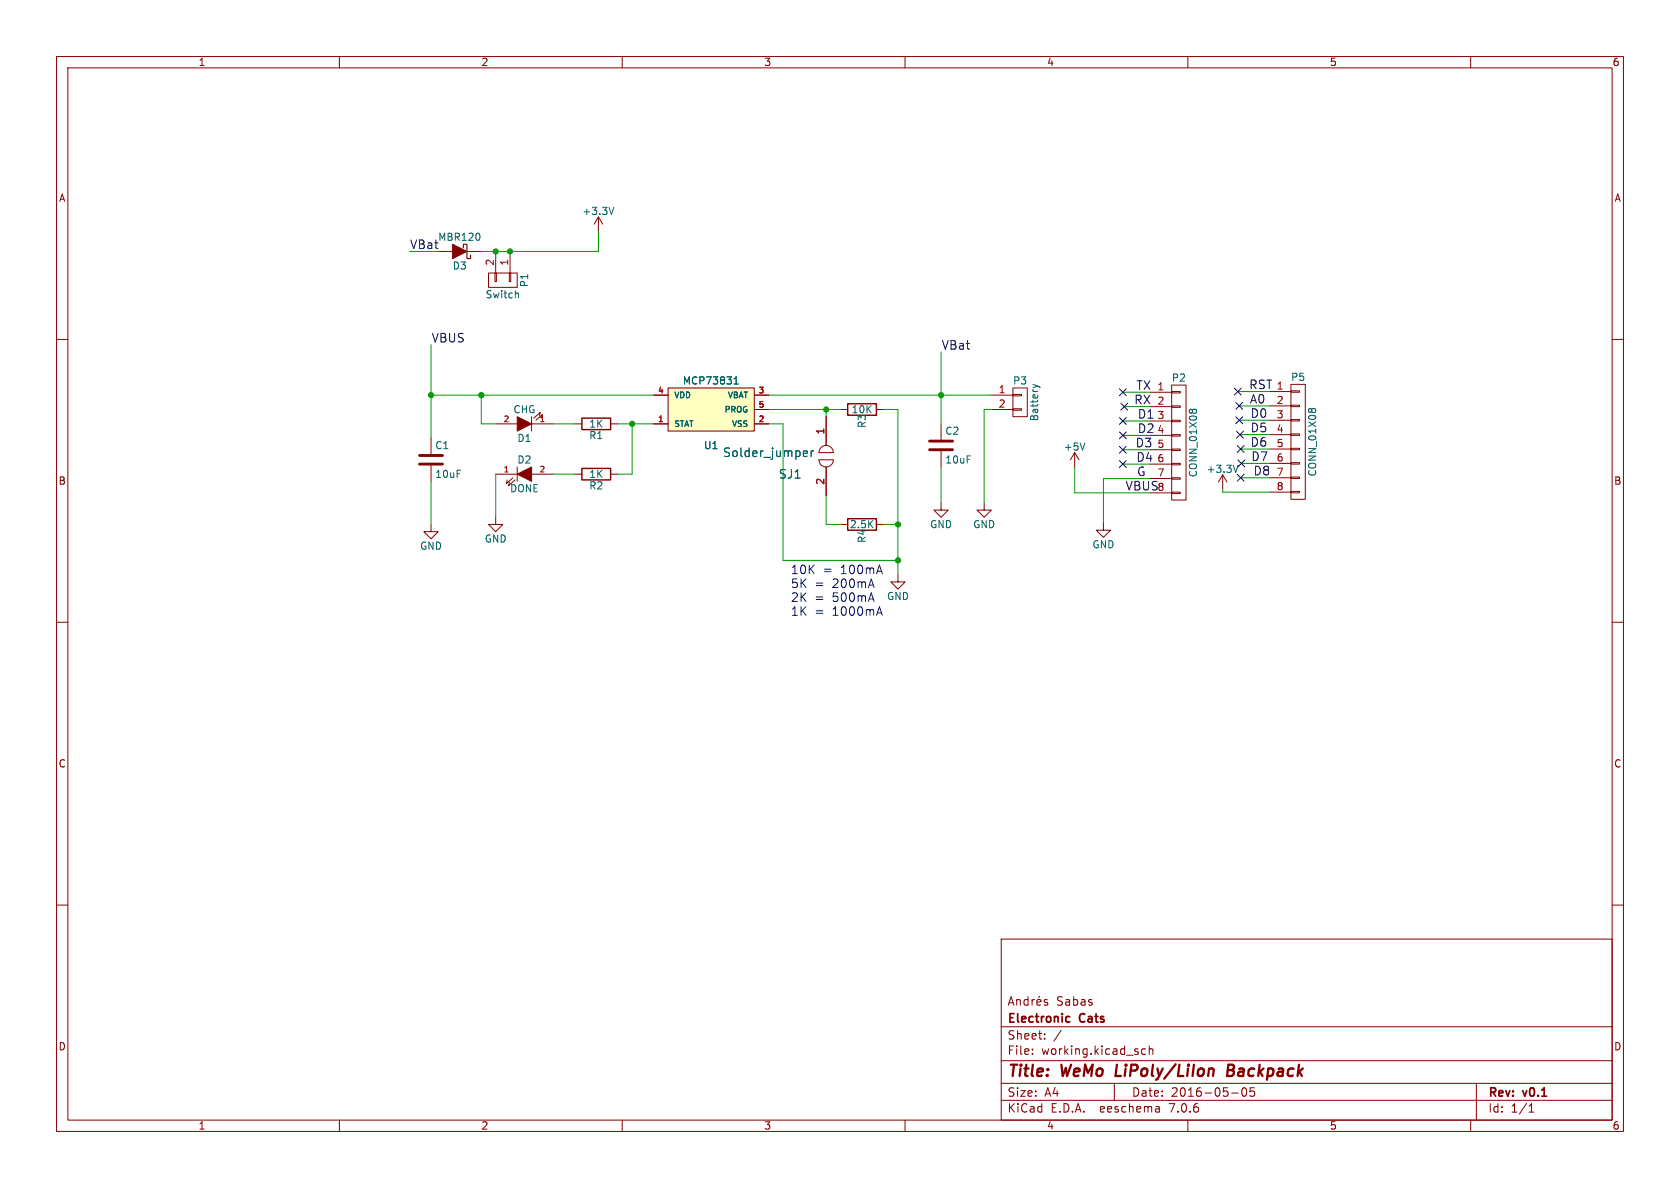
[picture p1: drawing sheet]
(kicad_sch (version 20230121) (generator eeschema)

 (paper "A4")

 (title_block
  (title "WeMo LiPoly/LiIon Backpack")
  (date "2016-05-05")
  (rev "v0.1")
  (company "Electronic Cats")
  (comment 1 "Andrés Sabas"))

 (lib_symbols
  (symbol "BackpackLipoWemo-rescue:+3.3V" (power) (pin_names (offset 0)) (in_bom yes) (on_board yes)
   (property "Reference" "#PWR" (at 0 -3.81 0) (effects (font (size 1.27 1.27)) hide))
   (property "Value" "+3.3V" (at 0 3.556 0) (effects (font (size 1.27 1.27))))
   (property "Footprint" "" (at 0 0 0) (effects (font (size 1.27 1.27))))
   (property "Datasheet" "" (at 0 0 0) (effects (font (size 1.27 1.27))))
   (symbol "+3.3V_0_1"
    (polyline (pts (xy -0.762 1.27) (xy 0 2.54)) (stroke (width 0) (type solid)) (fill (type none)))
    (polyline (pts (xy 0 0) (xy 0 2.54)) (stroke (width 0) (type solid)) (fill (type none)))
    (polyline (pts (xy 0 2.54) (xy 0.762 1.27)) (stroke (width 0) (type solid)) (fill (type none))))
   (symbol "+3.3V_1_1"
    (pin power_in line (at 0 0 90) (length 0) hide (name "+3V3" (effects (font (size 1.27 1.27)))) (number "1" (effects (font (size 1.27 1.27)))))))
  (symbol "BackpackLipoWemo-rescue:+5V" (power) (pin_names (offset 0)) (in_bom yes) (on_board yes)
   (property "Reference" "#PWR" (at 0 -3.81 0) (effects (font (size 1.27 1.27)) hide))
   (property "Value" "+5V" (at 0 3.556 0) (effects (font (size 1.27 1.27))))
   (property "Footprint" "" (at 0 0 0) (effects (font (size 1.27 1.27))))
   (property "Datasheet" "" (at 0 0 0) (effects (font (size 1.27 1.27))))
   (symbol "+5V_0_1"
    (polyline (pts (xy -0.762 1.27) (xy 0 2.54)) (stroke (width 0) (type solid)) (fill (type none)))
    (polyline (pts (xy 0 0) (xy 0 2.54)) (stroke (width 0) (type solid)) (fill (type none)))
    (polyline (pts (xy 0 2.54) (xy 0.762 1.27)) (stroke (width 0) (type solid)) (fill (type none))))
   (symbol "+5V_1_1"
    (pin power_in line (at 0 0 90) (length 0) hide (name "+5V" (effects (font (size 1.27 1.27)))) (number "1" (effects (font (size 1.27 1.27)))))))
  (symbol "BackpackLipoWemo-rescue:C" (pin_numbers hide) (pin_names (offset 0.254)) (in_bom yes) (on_board yes)
   (property "Reference" "C" (at 0.635 2.54 0) (effects (font (size 1.27 1.27)) (justify left)))
   (property "Value" "C" (at 0.635 -2.54 0) (effects (font (size 1.27 1.27)) (justify left)))
   (property "Footprint" "" (at 0.9652 -3.81 0) (effects (font (size 1.27 1.27))))
   (property "Datasheet" "" (at 0 0 0) (effects (font (size 1.27 1.27))))
   (symbol "C_0_1"
    (polyline (pts (xy -2.032 -0.762) (xy 2.032 -0.762)) (stroke (width 0.508) (type solid)) (fill (type none)))
    (polyline (pts (xy -2.032 0.762) (xy 2.032 0.762)) (stroke (width 0.508) (type solid)) (fill (type none))))
   (symbol "C_1_1"
    (pin passive line (at 0 3.81 270) (length 2.794) (name "~" (effects (font (size 1.016 1.016)))) (number "1" (effects (font (size 1.016 1.016)))))
    (pin passive line (at 0 -3.81 90) (length 2.794) (name "~" (effects (font (size 1.016 1.016)))) (number "2" (effects (font (size 1.016 1.016)))))))
  (symbol "BackpackLipoWemo-rescue:CONN_01X02" (pin_names (offset 1.016) hide) (in_bom yes) (on_board yes)
   (property "Reference" "P" (at 0 3.81 0) (effects (font (size 1.27 1.27))))
   (property "Value" "CONN_01X02" (at 2.54 0 90) (effects (font (size 1.27 1.27))))
   (property "Footprint" "" (at 0 0 0) (effects (font (size 1.27 1.27))))
   (property "Datasheet" "" (at 0 0 0) (effects (font (size 1.27 1.27))))
   (symbol "CONN_01X02_0_1"
    (rectangle (start -1.27 -1.143) (end 0.254 -1.397) (stroke (width 0) (type solid)) (fill (type none)))
    (rectangle (start -1.27 1.397) (end 0.254 1.143) (stroke (width 0) (type solid)) (fill (type none)))
    (rectangle (start -1.27 2.54) (end 1.27 -2.54) (stroke (width 0) (type solid)) (fill (type none))))
   (symbol "CONN_01X02_1_1"
    (pin passive line (at -5.08 1.27 0) (length 3.81) (name "P1" (effects (font (size 1.27 1.27)))) (number "1" (effects (font (size 1.27 1.27)))))
    (pin passive line (at -5.08 -1.27 0) (length 3.81) (name "P2" (effects (font (size 1.27 1.27)))) (number "2" (effects (font (size 1.27 1.27)))))))
  (symbol "BackpackLipoWemo-rescue:CONN_01X08" (pin_names (offset 1.016) hide) (in_bom yes) (on_board yes)
   (property "Reference" "P" (at 0 11.43 0) (effects (font (size 1.27 1.27))))
   (property "Value" "CONN_01X08" (at 2.54 0 90) (effects (font (size 1.27 1.27))))
   (property "Footprint" "" (at 0 0 0) (effects (font (size 1.27 1.27))))
   (property "Datasheet" "" (at 0 0 0) (effects (font (size 1.27 1.27))))
   (symbol "CONN_01X08_0_1"
    (rectangle (start -1.27 -10.16) (end 1.27 10.16) (stroke (width 0) (type solid)) (fill (type none)))
    (rectangle (start -1.27 -8.763) (end 0.254 -9.017) (stroke (width 0) (type solid)) (fill (type none)))
    (rectangle (start -1.27 -6.223) (end 0.254 -6.477) (stroke (width 0) (type solid)) (fill (type none)))
    (rectangle (start -1.27 -3.683) (end 0.254 -3.937) (stroke (width 0) (type solid)) (fill (type none)))
    (rectangle (start -1.27 -1.143) (end 0.254 -1.397) (stroke (width 0) (type solid)) (fill (type none)))
    (rectangle (start -1.27 1.397) (end 0.254 1.143) (stroke (width 0) (type solid)) (fill (type none)))
    (rectangle (start -1.27 3.937) (end 0.254 3.683) (stroke (width 0) (type solid)) (fill (type none)))
    (rectangle (start -1.27 6.477) (end 0.254 6.223) (stroke (width 0) (type solid)) (fill (type none)))
    (rectangle (start -1.27 9.017) (end 0.254 8.763) (stroke (width 0) (type solid)) (fill (type none))))
   (symbol "CONN_01X08_1_1"
    (pin passive line (at -5.08 8.89 0) (length 3.81) (name "P1" (effects (font (size 1.27 1.27)))) (number "1" (effects (font (size 1.27 1.27)))))
    (pin passive line (at -5.08 6.35 0) (length 3.81) (name "P2" (effects (font (size 1.27 1.27)))) (number "2" (effects (font (size 1.27 1.27)))))
    (pin passive line (at -5.08 3.81 0) (length 3.81) (name "P3" (effects (font (size 1.27 1.27)))) (number "3" (effects (font (size 1.27 1.27)))))
    (pin passive line (at -5.08 1.27 0) (length 3.81) (name "P4" (effects (font (size 1.27 1.27)))) (number "4" (effects (font (size 1.27 1.27)))))
    (pin passive line (at -5.08 -1.27 0) (length 3.81) (name "P5" (effects (font (size 1.27 1.27)))) (number "5" (effects (font (size 1.27 1.27)))))
    (pin passive line (at -5.08 -3.81 0) (length 3.81) (name "P6" (effects (font (size 1.27 1.27)))) (number "6" (effects (font (size 1.27 1.27)))))
    (pin passive line (at -5.08 -6.35 0) (length 3.81) (name "P7" (effects (font (size 1.27 1.27)))) (number "7" (effects (font (size 1.27 1.27)))))
    (pin passive line (at -5.08 -8.89 0) (length 3.81) (name "P8" (effects (font (size 1.27 1.27)))) (number "8" (effects (font (size 1.27 1.27)))))))
  (symbol "BackpackLipoWemo-rescue:D_Schottky" (pin_numbers hide) (pin_names (offset 1.016) hide) (in_bom yes) (on_board yes)
   (property "Reference" "D" (at 0 2.54 0) (effects (font (size 1.27 1.27))))
   (property "Value" "D_Schottky" (at 0 -2.54 0) (effects (font (size 1.27 1.27))))
   (property "Footprint" "" (at 0 0 0) (effects (font (size 1.27 1.27))))
   (property "Datasheet" "" (at 0 0 0) (effects (font (size 1.27 1.27))))
   (symbol "D_Schottky_0_1"
    (polyline (pts (xy 1.27 1.27) (xy -1.27 0) (xy 1.27 -1.27)) (stroke (width 0) (type solid)) (fill (type outline)))
    (polyline (pts (xy -1.905 0.635) (xy -1.905 1.27) (xy -1.27 1.27) (xy -1.27 -1.27) (xy -0.635 -1.27) (xy -0.635 -0.635)) (stroke (width 0.2032) (type solid)) (fill (type none))))
   (symbol "D_Schottky_1_1"
    (pin passive line (at -3.81 0 0) (length 2.54) (name "K" (effects (font (size 1.27 1.27)))) (number "1" (effects (font (size 1.27 1.27)))))
    (pin passive line (at 3.81 0 180) (length 2.54) (name "A" (effects (font (size 1.27 1.27)))) (number "2" (effects (font (size 1.27 1.27)))))))
  (symbol "BackpackLipoWemo-rescue:GND" (power) (pin_names (offset 0)) (in_bom yes) (on_board yes)
   (property "Reference" "#PWR" (at 0 -6.35 0) (effects (font (size 1.27 1.27)) hide))
   (property "Value" "GND" (at 0 -3.81 0) (effects (font (size 1.27 1.27))))
   (property "Footprint" "" (at 0 0 0) (effects (font (size 1.27 1.27))))
   (property "Datasheet" "" (at 0 0 0) (effects (font (size 1.27 1.27))))
   (symbol "GND_0_1"
    (polyline (pts (xy 0 0) (xy 0 -1.27) (xy 1.27 -1.27) (xy 0 -2.54) (xy -1.27 -1.27) (xy 0 -1.27)) (stroke (width 0) (type solid)) (fill (type none))))
   (symbol "GND_1_1"
    (pin power_in line (at 0 0 270) (length 0) hide (name "GND" (effects (font (size 1.27 1.27)))) (number "1" (effects (font (size 1.27 1.27)))))))
  (symbol "BackpackLipoWemo-rescue:LED" (pin_names (offset 1.016) hide) (in_bom yes) (on_board yes)
   (property "Reference" "D" (at 0 2.54 0) (effects (font (size 1.27 1.27))))
   (property "Value" "LED" (at 0 -2.54 0) (effects (font (size 1.27 1.27))))
   (property "Footprint" "" (at 0 0 0) (effects (font (size 1.27 1.27))))
   (property "Datasheet" "" (at 0 0 0) (effects (font (size 1.27 1.27))))
   (symbol "LED_0_1"
    (polyline (pts (xy -1.27 1.27) (xy -1.27 -1.27)) (stroke (width 0) (type solid)) (fill (type none)))
    (polyline (pts (xy -2.032 -0.635) (xy -3.175 -1.651) (xy -3.048 -1.016)) (stroke (width 0) (type solid)) (fill (type none)))
    (polyline (pts (xy -1.651 -1.016) (xy -2.794 -2.032) (xy -2.667 -1.397)) (stroke (width 0) (type solid)) (fill (type none)))
    (polyline (pts (xy 1.27 1.27) (xy -1.27 0) (xy 1.27 -1.27)) (stroke (width 0) (type solid)) (fill (type outline))))
   (symbol "LED_1_1"
    (pin passive line (at -5.08 0 0) (length 3.81) (name "K" (effects (font (size 1.016 1.016)))) (number "1" (effects (font (size 1.016 1.016)))))
    (pin passive line (at 5.08 0 180) (length 3.81) (name "A" (effects (font (size 1.016 1.016)))) (number "2" (effects (font (size 1.016 1.016)))))))
  (symbol "BackpackLipoWemo-rescue:MCP73831" (pin_names (offset 1.016)) (in_bom yes) (on_board yes)
   (property "Reference" "U" (at 0 -6.35 0) (effects (font (size 1.27 1.27))))
   (property "Value" "MCP73831" (at 0 5.08 0) (effects (font (size 1.27 1.27))))
   (property "Footprint" "" (at 0 0 0) (effects (font (size 1.524 1.524))))
   (property "Datasheet" "" (at 0 0 0) (effects (font (size 1.524 1.524))))
   (symbol "MCP73831_0_1"
    (rectangle (start -7.62 3.81) (end 7.62 -3.81) (stroke (width 0) (type solid)) (fill (type background))))
   (symbol "MCP73831_1_1"
    (pin input line (at -10.16 -2.54 0) (length 2.54) (name "STAT" (effects (font (size 1.016 1.016)))) (number "1" (effects (font (size 1.016 1.016)))))
    (pin input line (at 10.16 -2.54 180) (length 2.54) (name "VSS" (effects (font (size 1.016 1.016)))) (number "2" (effects (font (size 1.016 1.016)))))
    (pin input line (at 10.16 2.54 180) (length 2.54) (name "VBAT" (effects (font (size 1.016 1.016)))) (number "3" (effects (font (size 1.016 1.016)))))
    (pin input line (at -10.16 2.54 0) (length 2.54) (name "VDD" (effects (font (size 1.016 1.016)))) (number "4" (effects (font (size 1.016 1.016)))))
    (pin input line (at 10.16 0 180) (length 2.54) (name "PROG" (effects (font (size 1.016 1.016)))) (number "5" (effects (font (size 1.016 1.016)))))))
  (symbol "BackpackLipoWemo-rescue:R" (pin_numbers hide) (pin_names (offset 0)) (in_bom yes) (on_board yes)
   (property "Reference" "R" (at 2.032 0 90) (effects (font (size 1.27 1.27))))
   (property "Value" "R" (at 0 0 90) (effects (font (size 1.27 1.27))))
   (property "Footprint" "" (at -1.778 0 90) (effects (font (size 1.27 1.27))))
   (property "Datasheet" "" (at 0 0 0) (effects (font (size 1.27 1.27))))
   (symbol "R_0_1"
    (rectangle (start -1.016 -2.54) (end 1.016 2.54) (stroke (width 0.254) (type solid)) (fill (type none))))
   (symbol "R_1_1"
    (pin passive line (at 0 3.81 270) (length 1.27) (name "~" (effects (font (size 1.27 1.27)))) (number "1" (effects (font (size 1.27 1.27)))))
    (pin passive line (at 0 -3.81 90) (length 1.27) (name "~" (effects (font (size 1.27 1.27)))) (number "2" (effects (font (size 1.27 1.27)))))))
  (symbol "BackpackLipoWemo-rescue:Solder_jumper" (pin_names (offset 1.016)) (in_bom yes) (on_board yes)
   (property "Reference" "SJ" (at -6.35 -2.54 0) (effects (font (size 1.524 1.524))))
   (property "Value" "Solder_jumper" (at -10.16 1.27 0) (effects (font (size 1.524 1.524))))
   (property "Footprint" "" (at -10.16 1.27 0) (effects (font (size 1.524 1.524))))
   (property "Datasheet" "" (at -10.16 1.27 0) (effects (font (size 1.524 1.524))))
   (symbol "Solder_jumper_0_1"
    (arc (start -1.27 0) (mid 0 -1.2645) (end 1.27 0) (stroke (width 0) (type solid)) (fill (type none)))
    (polyline (pts (xy -1.27 0) (xy 1.27 0)) (stroke (width 0) (type solid)) (fill (type none)))
    (polyline (pts (xy 1.27 1.27) (xy -1.27 1.27)) (stroke (width 0) (type solid)) (fill (type none)))
    (arc (start 1.27 1.27) (mid 0 2.5345) (end -1.27 1.27) (stroke (width 0) (type solid)) (fill (type none))))
   (symbol "Solder_jumper_1_1"
    (pin input line (at 0 7.62 270) (length 5.08) (name "~" (effects (font (size 1.27 1.27)))) (number "1" (effects (font (size 1.27 1.27)))))
    (pin input line (at 0 -6.35 90) (length 5.08) (name "~" (effects (font (size 1.27 1.27)))) (number "2" (effects (font (size 1.27 1.27))))))))

 (junction (at 111.76 74.93) (diameter 0) (color 0 0 0 0))
 (junction (at 87.63 44.45) (diameter 0) (color 0 0 0 0))
 (junction (at 146.05 72.39) (diameter 0) (color 0 0 0 0))
 (junction (at 85.09 69.85) (diameter 0) (color 0 0 0 0))
 (junction (at 166.37 69.85) (diameter 0) (color 0 0 0 0))
 (junction (at 90.17 44.45) (diameter 0) (color 0 0 0 0))
 (junction (at 158.75 92.71) (diameter 0) (color 0 0 0 0))
 (junction (at 158.75 99.06) (diameter 0) (color 0 0 0 0))
 (junction (at 76.2 69.85) (diameter 0) (color 0 0 0 0))

 (no_connect (at 198.755 71.882))
 (no_connect (at 198.501 76.962))
 (no_connect (at 219.456 81.915))
 (no_connect (at 198.501 82.042))
 (no_connect (at 219.329 84.455))
 (no_connect (at 218.821 69.215))
 (no_connect (at 198.501 79.502))
 (no_connect (at 198.501 69.342))
 (no_connect (at 219.075 74.295))
 (no_connect (at 219.329 79.375))
 (no_connect (at 219.202 76.835))
 (no_connect (at 198.501 74.422))
 (no_connect (at 219.075 71.755))

 (wire (pts (xy 203.327 76.962) (xy 198.501 76.962)) (stroke (width 0) (type default)))
 (wire (pts (xy 189.992 82.55) (xy 189.992 87.122)) (stroke (width 0) (type default)))
 (wire (pts (xy 203.327 74.422) (xy 198.501 74.422)) (stroke (width 0) (type default)))
 (wire (pts (xy 109.22 74.93) (xy 111.76 74.93)) (stroke (width 0) (type default)))
 (wire (pts (xy 203.327 82.042) (xy 198.501 82.042)) (stroke (width 0) (type default)))
 (wire (pts (xy 224.409 71.755) (xy 219.075 71.755)) (stroke (width 0) (type default)))
 (wire (pts (xy 224.409 79.375) (xy 219.329 79.375)) (stroke (width 0) (type default)))
 (wire (pts (xy 224.409 69.215) (xy 218.821 69.215)) (stroke (width 0) (type default)))
 (wire (pts (xy 135.89 69.85) (xy 166.37 69.85)) (stroke (width 0) (type default)))
 (wire (pts (xy 158.75 72.39) (xy 158.75 92.71)) (stroke (width 0) (type default)))
 (wire (pts (xy 146.05 87.63) (xy 146.05 92.71)) (stroke (width 0) (type default)))
 (wire (pts (xy 175.26 72.39) (xy 173.99 72.39)) (stroke (width 0) (type default)))
 (wire (pts (xy 203.327 71.882) (xy 198.755 71.882)) (stroke (width 0) (type default)))
 (wire (pts (xy 87.63 45.72) (xy 87.63 44.45)) (stroke (width 0) (type default)))
 (wire (pts (xy 138.43 99.06) (xy 158.75 99.06)) (stroke (width 0) (type default)))
 (wire (pts (xy 76.2 60.96) (xy 76.2 69.85)) (stroke (width 0) (type default)))
 (wire (pts (xy 87.63 74.93) (xy 85.09 74.93)) (stroke (width 0) (type default)))
 (wire (pts (xy 166.37 69.85) (xy 175.26 69.85)) (stroke (width 0) (type default)))
 (wire (pts (xy 135.89 74.93) (xy 138.43 74.93)) (stroke (width 0) (type default)))
 (wire (pts (xy 166.37 69.85) (xy 166.37 74.93)) (stroke (width 0) (type default)))
 (wire (pts (xy 224.409 84.455) (xy 219.329 84.455)) (stroke (width 0) (type default)))
 (wire (pts (xy 224.409 81.915) (xy 219.456 81.915)) (stroke (width 0) (type default)))
 (wire (pts (xy 111.76 74.93) (xy 115.57 74.93)) (stroke (width 0) (type default)))
 (wire (pts (xy 216.154 86.995) (xy 224.409 86.995)) (stroke (width 0) (type default)))
 (wire (pts (xy 85.09 74.93) (xy 85.09 69.85)) (stroke (width 0) (type default)))
 (wire (pts (xy 105.791 44.45) (xy 105.791 40.894)) (stroke (width 0) (type default)))
 (wire (pts (xy 189.992 87.122) (xy 203.327 87.122)) (stroke (width 0) (type default)))
 (wire (pts (xy 158.75 99.06) (xy 158.75 101.6)) (stroke (width 0) (type default)))
 (wire (pts (xy 173.99 72.39) (xy 173.99 88.9)) (stroke (width 0) (type default)))
 (wire (pts (xy 76.2 69.85) (xy 85.09 69.85)) (stroke (width 0) (type default)))
 (wire (pts (xy 158.75 92.71) (xy 158.75 99.06)) (stroke (width 0) (type default)))
 (wire (pts (xy 146.05 92.71) (xy 148.59 92.71)) (stroke (width 0) (type default)))
 (wire (pts (xy 85.09 69.85) (xy 115.57 69.85)) (stroke (width 0) (type default)))
 (wire (pts (xy 97.79 83.82) (xy 101.6 83.82)) (stroke (width 0) (type default)))
 (wire (pts (xy 203.327 79.502) (xy 198.501 79.502)) (stroke (width 0) (type default)))
 (wire (pts (xy 109.22 83.82) (xy 111.76 83.82)) (stroke (width 0) (type default)))
 (wire (pts (xy 166.37 82.55) (xy 166.37 88.9)) (stroke (width 0) (type default)))
 (wire (pts (xy 146.05 72.39) (xy 148.59 72.39)) (stroke (width 0) (type default)))
 (wire (pts (xy 195.072 84.582) (xy 203.327 84.582)) (stroke (width 0) (type default)))
 (wire (pts (xy 216.154 86.995) (xy 216.154 86.487)) (stroke (width 0) (type default)))
 (wire (pts (xy 85.09 44.45) (xy 87.63 44.45)) (stroke (width 0) (type default)))
 (wire (pts (xy 72.39 44.45) (xy 77.47 44.45)) (stroke (width 0) (type default)))
 (wire (pts (xy 135.89 72.39) (xy 146.05 72.39)) (stroke (width 0) (type default)))
 (wire (pts (xy 76.2 85.09) (xy 76.2 92.71)) (stroke (width 0) (type default)))
 (wire (pts (xy 203.327 69.342) (xy 198.501 69.342)) (stroke (width 0) (type default)))
 (wire (pts (xy 224.409 74.295) (xy 219.075 74.295)) (stroke (width 0) (type default)))
 (wire (pts (xy 146.05 73.66) (xy 146.05 72.39)) (stroke (width 0) (type default)))
 (wire (pts (xy 195.072 84.582) (xy 195.072 92.456)) (stroke (width 0) (type default)))
 (wire (pts (xy 76.2 69.85) (xy 76.2 77.47)) (stroke (width 0) (type default)))
 (wire (pts (xy 156.21 92.71) (xy 158.75 92.71)) (stroke (width 0) (type default)))
 (wire (pts (xy 87.63 44.45) (xy 90.17 44.45)) (stroke (width 0) (type default)))
 (wire (pts (xy 90.17 44.45) (xy 105.791 44.45)) (stroke (width 0) (type default)))
 (wire (pts (xy 111.76 83.82) (xy 111.76 74.93)) (stroke (width 0) (type default)))
 (wire (pts (xy 158.75 72.39) (xy 156.21 72.39)) (stroke (width 0) (type default)))
 (wire (pts (xy 101.6 74.93) (xy 97.79 74.93)) (stroke (width 0) (type default)))
 (wire (pts (xy 166.37 62.23) (xy 166.37 69.85)) (stroke (width 0) (type default)))
 (wire (pts (xy 138.43 74.93) (xy 138.43 99.06)) (stroke (width 0) (type default)))
 (wire (pts (xy 224.409 76.835) (xy 219.202 76.835)) (stroke (width 0) (type default)))
 (wire (pts (xy 87.63 83.82) (xy 87.63 91.44)) (stroke (width 0) (type default)))

 (text "10K = 100mA\n5K = 200mA\n2K = 500mA\n1K = 1000mA" (at 139.7 109.22 0) (effects (font (size 1.524 1.524)) (justify left bottom)))

 (label "D2" (at 201.041 76.962 0) (effects (font (size 1.524 1.524)) (justify left bottom)))
 (label "TX" (at 200.787 69.342 0) (effects (font (size 1.524 1.524)) (justify left bottom)))
 (label "RST" (at 220.726 69.215 0) (effects (font (size 1.524 1.524)) (justify left bottom)))
 (label "RX" (at 200.406 71.882 0) (effects (font (size 1.524 1.524)) (justify left bottom)))
 (label "VBUS" (at 76.2 60.96 0) (effects (font (size 1.524 1.524)) (justify left bottom)))
 (label "D3" (at 200.66 79.502 0) (effects (font (size 1.524 1.524)) (justify left bottom)))
 (label "D1" (at 201.041 74.422 0) (effects (font (size 1.524 1.524)) (justify left bottom)))
 (label "VBat" (at 166.37 62.23 0) (effects (font (size 1.524 1.524)) (justify left bottom)))
 (label "G" (at 200.914 84.582 0) (effects (font (size 1.524 1.524)) (justify left bottom)))
 (label "A0" (at 220.853 71.755 0) (effects (font (size 1.524 1.524)) (justify left bottom)))
 (label "D8" (at 221.488 84.455 0) (effects (font (size 1.524 1.524)) (justify left bottom)))
 (label "D7" (at 221.107 81.915 0) (effects (font (size 1.524 1.524)) (justify left bottom)))
 (label "D0" (at 220.98 74.295 0) (effects (font (size 1.524 1.524)) (justify left bottom)))
 (label "D6" (at 220.98 79.375 0) (effects (font (size 1.524 1.524)) (justify left bottom)))
 (label "VBat" (at 72.39 44.45 0) (effects (font (size 1.524 1.524)) (justify left bottom)))
 (label "D5" (at 220.98 76.835 0) (effects (font (size 1.524 1.524)) (justify left bottom)))
 (label "VBUS" (at 198.882 87.122 0) (effects (font (size 1.524 1.524)) (justify left bottom)))
 (label "D4" (at 200.787 82.042 0) (effects (font (size 1.524 1.524)) (justify left bottom)))

 (symbol (lib_id "BackpackLipoWemo-rescue:MCP73831") (at 125.73 72.39 0) (unit 1) (in_bom yes) (on_board yes) (dnp no)
  (property "Reference" "U1" (at 125.73 78.74 0) (effects (font (size 1.27 1.27))))
  (property "Value" "MCP73831" (at 125.73 67.31 0) (effects (font (size 1.27 1.27))))
  (property "Footprint" "TO_SOT_Packages_SMD:SOT-23-5" (at 125.73 72.39 0) (effects (font (size 1.524 1.524)) hide))
  (property "Datasheet" "" (at 125.73 72.39 0) (effects (font (size 1.524 1.524)))) (pin "1") (pin "2") (pin "3") (pin "4") (pin "5"))

 (symbol (lib_id "BackpackLipoWemo-rescue:R") (at 152.4 72.39 270) (unit 1) (in_bom yes) (on_board yes) (dnp no)
  (property "Reference" "R3" (at 152.4 74.422 0) (effects (font (size 1.27 1.27))))
  (property "Value" "10K" (at 152.4 72.39 90) (effects (font (size 1.27 1.27))))
  (property "Footprint" "Resistors_SMD:R_0603_HandSoldering" (at 152.4 70.612 90) (effects (font (size 0.762 0.762)) hide))
  (property "Datasheet" "" (at 152.4 72.39 0) (effects (font (size 0.762 0.762)))) (pin "1") (pin "2"))

 (symbol (lib_id "BackpackLipoWemo-rescue:R") (at 152.4 92.71 270) (unit 1) (in_bom yes) (on_board yes) (dnp no)
  (property "Reference" "R4" (at 152.4 94.742 0) (effects (font (size 1.27 1.27))))
  (property "Value" "2.5K" (at 152.4 92.71 90) (effects (font (size 1.27 1.27))))
  (property "Footprint" "Resistors_SMD:R_0603_HandSoldering" (at 152.4 90.932 90) (effects (font (size 0.762 0.762)) hide))
  (property "Datasheet" "" (at 152.4 92.71 0) (effects (font (size 0.762 0.762)))) (pin "1") (pin "2"))

 (symbol (lib_id "BackpackLipoWemo-rescue:R") (at 105.41 83.82 270) (unit 1) (in_bom yes) (on_board yes) (dnp no)
  (property "Reference" "R2" (at 105.41 85.852 90) (effects (font (size 1.27 1.27))))
  (property "Value" "1K" (at 105.41 83.82 90) (effects (font (size 1.27 1.27))))
  (property "Footprint" "Resistors_SMD:R_0603_HandSoldering" (at 105.41 82.042 90) (effects (font (size 0.762 0.762)) hide))
  (property "Datasheet" "" (at 105.41 83.82 0) (effects (font (size 0.762 0.762)))) (pin "1") (pin "2"))

 (symbol (lib_id "BackpackLipoWemo-rescue:R") (at 105.41 74.93 270) (unit 1) (in_bom yes) (on_board yes) (dnp no)
  (property "Reference" "R1" (at 105.41 76.962 90) (effects (font (size 1.27 1.27))))
  (property "Value" "1K" (at 105.41 74.93 90) (effects (font (size 1.27 1.27))))
  (property "Footprint" "Resistors_SMD:R_0603_HandSoldering" (at 105.41 73.152 90) (effects (font (size 0.762 0.762)) hide))
  (property "Datasheet" "" (at 105.41 74.93 0) (effects (font (size 0.762 0.762)))) (pin "1") (pin "2"))

 (symbol (lib_id "BackpackLipoWemo-rescue:C") (at 76.2 81.28 0) (unit 1) (in_bom yes) (on_board yes) (dnp no)
  (property "Reference" "C1" (at 76.835 78.74 0) (effects (font (size 1.27 1.27)) (justify left)))
  (property "Value" "10uF" (at 76.835 83.82 0) (effects (font (size 1.27 1.27)) (justify left)))
  (property "Footprint" "Capacitors_SMD:C_0603_HandSoldering" (at 77.1652 85.09 0) (effects (font (size 0.762 0.762)) hide))
  (property "Datasheet" "" (at 76.2 81.28 0) (effects (font (size 1.524 1.524)))) (pin "1") (pin "2"))

 (symbol (lib_id "BackpackLipoWemo-rescue:C") (at 166.37 78.74 0) (unit 1) (in_bom yes) (on_board yes) (dnp no)
  (property "Reference" "C2" (at 167.005 76.2 0) (effects (font (size 1.27 1.27)) (justify left)))
  (property "Value" "10uF" (at 167.005 81.28 0) (effects (font (size 1.27 1.27)) (justify left)))
  (property "Footprint" "Capacitors_SMD:C_0603_HandSoldering" (at 167.3352 82.55 0) (effects (font (size 0.762 0.762)) hide))
  (property "Datasheet" "" (at 166.37 78.74 0) (effects (font (size 1.524 1.524)))) (pin "1") (pin "2"))

 (symbol (lib_id "BackpackLipoWemo-rescue:LED") (at 92.71 83.82 0) (unit 1) (in_bom yes) (on_board yes) (dnp no)
  (property "Reference" "D2" (at 92.71 81.28 0) (effects (font (size 1.27 1.27))))
  (property "Value" "DONE" (at 92.71 86.36 0) (effects (font (size 1.27 1.27))))
  (property "Footprint" "TM:LED-0603" (at 92.71 83.82 0) (effects (font (size 1.524 1.524)) hide))
  (property "Datasheet" "" (at 92.71 83.82 0) (effects (font (size 1.524 1.524)))) (pin "1") (pin "2"))

 (symbol (lib_id "BackpackLipoWemo-rescue:LED") (at 92.71 74.93 180) (unit 1) (in_bom yes) (on_board yes) (dnp no)
  (property "Reference" "D1" (at 92.71 77.47 0) (effects (font (size 1.27 1.27))))
  (property "Value" "CHG" (at 92.71 72.39 0) (effects (font (size 1.27 1.27))))
  (property "Footprint" "TM:LED-0603" (at 92.71 74.93 0) (effects (font (size 1.524 1.524)) hide))
  (property "Datasheet" "" (at 92.71 74.93 0) (effects (font (size 1.524 1.524)))) (pin "1") (pin "2"))

 (symbol (lib_id "BackpackLipoWemo-rescue:CONN_01X02") (at 88.9 49.53 270) (unit 1) (in_bom yes) (on_board yes) (dnp no)
  (property "Reference" "P1" (at 92.71 49.53 0) (effects (font (size 1.27 1.27))))
  (property "Value" "Switch" (at 88.9 52.07 90) (effects (font (size 1.27 1.27))))
  (property "Footprint" "Pin_Headers:Pin_Header_Straight_1x02" (at 88.9 49.53 0) (effects (font (size 1.524 1.524)) hide))
  (property "Datasheet" "" (at 88.9 49.53 0) (effects (font (size 1.524 1.524)))) (pin "1") (pin "2"))

 (symbol (lib_id "BackpackLipoWemo-rescue:CONN_01X02") (at 180.34 71.12 0) (unit 1) (in_bom yes) (on_board yes) (dnp no)
  (property "Reference" "P3" (at 180.34 67.31 0) (effects (font (size 1.27 1.27))))
  (property "Value" "Battery" (at 182.88 71.12 90) (effects (font (size 1.27 1.27))))
  (property "Footprint" "open-project:CONN_JST-2_SMD" (at 180.34 71.12 0) (effects (font (size 1.524 1.524)) hide))
  (property "Datasheet" "" (at 180.34 71.12 0) (effects (font (size 1.524 1.524)))) (pin "1") (pin "2"))

 (symbol (lib_id "BackpackLipoWemo-rescue:GND") (at 87.63 91.44 0) (unit 1) (in_bom yes) (on_board yes) (dnp no)
  (property "Reference" "#PWR01" (at 87.63 97.79 0) (effects (font (size 1.27 1.27)) hide))
  (property "Value" "GND" (at 87.63 95.25 0) (effects (font (size 1.27 1.27))))
  (property "Footprint" "" (at 87.63 91.44 0) (effects (font (size 1.524 1.524))))
  (property "Datasheet" "" (at 87.63 91.44 0) (effects (font (size 1.524 1.524)))) (pin "1"))

 (symbol (lib_id "BackpackLipoWemo-rescue:GND") (at 166.37 88.9 0) (unit 1) (in_bom yes) (on_board yes) (dnp no)
  (property "Reference" "#PWR02" (at 166.37 95.25 0) (effects (font (size 1.27 1.27)) hide))
  (property "Value" "GND" (at 166.37 92.71 0) (effects (font (size 1.27 1.27))))
  (property "Footprint" "" (at 166.37 88.9 0) (effects (font (size 1.524 1.524))))
  (property "Datasheet" "" (at 166.37 88.9 0) (effects (font (size 1.524 1.524)))) (pin "1"))

 (symbol (lib_id "BackpackLipoWemo-rescue:GND") (at 158.75 101.6 0) (unit 1) (in_bom yes) (on_board yes) (dnp no)
  (property "Reference" "#PWR03" (at 158.75 107.95 0) (effects (font (size 1.27 1.27)) hide))
  (property "Value" "GND" (at 158.75 105.41 0) (effects (font (size 1.27 1.27))))
  (property "Footprint" "" (at 158.75 101.6 0) (effects (font (size 1.524 1.524))))
  (property "Datasheet" "" (at 158.75 101.6 0) (effects (font (size 1.524 1.524)))) (pin "1"))

 (symbol (lib_id "BackpackLipoWemo-rescue:GND") (at 173.99 88.9 0) (unit 1) (in_bom yes) (on_board yes) (dnp no)
  (property "Reference" "#PWR04" (at 173.99 95.25 0) (effects (font (size 1.27 1.27)) hide))
  (property "Value" "GND" (at 173.99 92.71 0) (effects (font (size 1.27 1.27))))
  (property "Footprint" "" (at 173.99 88.9 0) (effects (font (size 1.524 1.524))))
  (property "Datasheet" "" (at 173.99 88.9 0) (effects (font (size 1.524 1.524)))) (pin "1"))

 (symbol (lib_id "BackpackLipoWemo-rescue:GND") (at 76.2 92.71 0) (unit 1) (in_bom yes) (on_board yes) (dnp no)
  (property "Reference" "#PWR05" (at 76.2 99.06 0) (effects (font (size 1.27 1.27)) hide))
  (property "Value" "GND" (at 76.2 96.52 0) (effects (font (size 1.27 1.27))))
  (property "Footprint" "" (at 76.2 92.71 0) (effects (font (size 1.524 1.524))))
  (property "Datasheet" "" (at 76.2 92.71 0) (effects (font (size 1.524 1.524)))) (pin "1"))

 (symbol (lib_id "BackpackLipoWemo-rescue:Solder_jumper") (at 146.05 81.28 0) (unit 1) (in_bom yes) (on_board yes) (dnp no)
  (property "Reference" "SJ1" (at 139.7 83.82 0) (effects (font (size 1.524 1.524))))
  (property "Value" "Solder_jumper" (at 135.89 80.01 0) (effects (font (size 1.524 1.524))))
  (property "Footprint" "open-project:S_JUMPER_2" (at 135.89 80.01 0) (effects (font (size 1.524 1.524)) hide))
  (property "Datasheet" "" (at 135.89 80.01 0) (effects (font (size 1.524 1.524)))) (pin "1") (pin "2"))

 (symbol (lib_id "BackpackLipoWemo-rescue:GND") (at 195.072 92.456 0) (unit 1) (in_bom yes) (on_board yes) (dnp no)
  (property "Reference" "#PWR06" (at 195.072 98.806 0) (effects (font (size 1.27 1.27)) hide))
  (property "Value" "GND" (at 195.072 96.266 0) (effects (font (size 1.27 1.27))))
  (property "Footprint" "" (at 195.072 92.456 0) (effects (font (size 1.524 1.524))))
  (property "Datasheet" "" (at 195.072 92.456 0) (effects (font (size 1.524 1.524)))) (pin "1"))

 (symbol (lib_id "BackpackLipoWemo-rescue:D_Schottky") (at 81.28 44.45 180) (unit 1) (in_bom yes) (on_board yes) (dnp no)
  (property "Reference" "D3" (at 81.28 46.99 0) (effects (font (size 1.27 1.27))))
  (property "Value" "MBR120" (at 81.28 41.91 0) (effects (font (size 1.27 1.27))))
  (property "Footprint" "Diodes_SMD:SOD-123" (at 81.28 44.45 0) (effects (font (size 1.524 1.524)) hide))
  (property "Datasheet" "" (at 81.28 44.45 0) (effects (font (size 1.524 1.524)))) (pin "1") (pin "2"))

 (symbol (lib_id "BackpackLipoWemo-rescue:CONN_01X08") (at 229.489 78.105 0) (unit 1) (in_bom yes) (on_board yes) (dnp no)
  (property "Reference" "P5" (at 229.489 66.675 0) (effects (font (size 1.27 1.27))))
  (property "Value" "CONN_01X08" (at 232.029 78.105 90) (effects (font (size 1.27 1.27))))
  (property "Footprint" "Pin_Headers:Pin_Header_Straight_1x08" (at 229.489 78.105 0) (effects (font (size 1.27 1.27)) hide))
  (property "Datasheet" "" (at 229.489 78.105 0) (effects (font (size 1.27 1.27)))) (pin "1") (pin "2") (pin "3") (pin "4") (pin "5") (pin "6") (pin "7") (pin "8"))

 (symbol (lib_id "BackpackLipoWemo-rescue:CONN_01X08") (at 208.407 78.232 0) (unit 1) (in_bom yes) (on_board yes) (dnp no)
  (property "Reference" "P2" (at 208.407 66.802 0) (effects (font (size 1.27 1.27))))
  (property "Value" "CONN_01X08" (at 210.947 78.232 90) (effects (font (size 1.27 1.27))))
  (property "Footprint" "Pin_Headers:Pin_Header_Straight_1x08" (at 208.407 78.232 0) (effects (font (size 1.27 1.27)) hide))
  (property "Datasheet" "" (at 208.407 78.232 0) (effects (font (size 1.27 1.27)))) (pin "1") (pin "2") (pin "3") (pin "4") (pin "5") (pin "6") (pin "7") (pin "8"))

 (symbol (lib_id "BackpackLipoWemo-rescue:+5V") (at 189.992 82.55 0) (unit 1) (in_bom yes) (on_board yes) (dnp no)
  (property "Reference" "#PWR07" (at 189.992 86.36 0) (effects (font (size 1.27 1.27)) hide))
  (property "Value" "+5V" (at 189.992 78.994 0) (effects (font (size 1.27 1.27))))
  (property "Footprint" "" (at 189.992 82.55 0) (effects (font (size 1.27 1.27))))
  (property "Datasheet" "" (at 189.992 82.55 0) (effects (font (size 1.27 1.27)))) (pin "1"))

 (symbol (lib_id "BackpackLipoWemo-rescue:+3.3V") (at 216.154 86.487 0) (unit 1) (in_bom yes) (on_board yes) (dnp no)
  (property "Reference" "#PWR08" (at 216.154 90.297 0) (effects (font (size 1.27 1.27)) hide))
  (property "Value" "+3.3V" (at 216.154 82.931 0) (effects (font (size 1.27 1.27))))
  (property "Footprint" "" (at 216.154 86.487 0) (effects (font (size 1.27 1.27))))
  (property "Datasheet" "" (at 216.154 86.487 0) (effects (font (size 1.27 1.27)))) (pin "1"))

 (symbol (lib_id "BackpackLipoWemo-rescue:+3.3V") (at 105.791 40.894 0) (unit 1) (in_bom yes) (on_board yes) (dnp no)
  (property "Reference" "#PWR09" (at 105.791 44.704 0) (effects (font (size 1.27 1.27)) hide))
  (property "Value" "+3.3V" (at 105.791 37.338 0) (effects (font (size 1.27 1.27))))
  (property "Footprint" "" (at 105.791 40.894 0) (effects (font (size 1.27 1.27))))
  (property "Datasheet" "" (at 105.791 40.894 0) (effects (font (size 1.27 1.27)))) (pin "1"))

 (sheet_instances (path "" (page "1"))))
